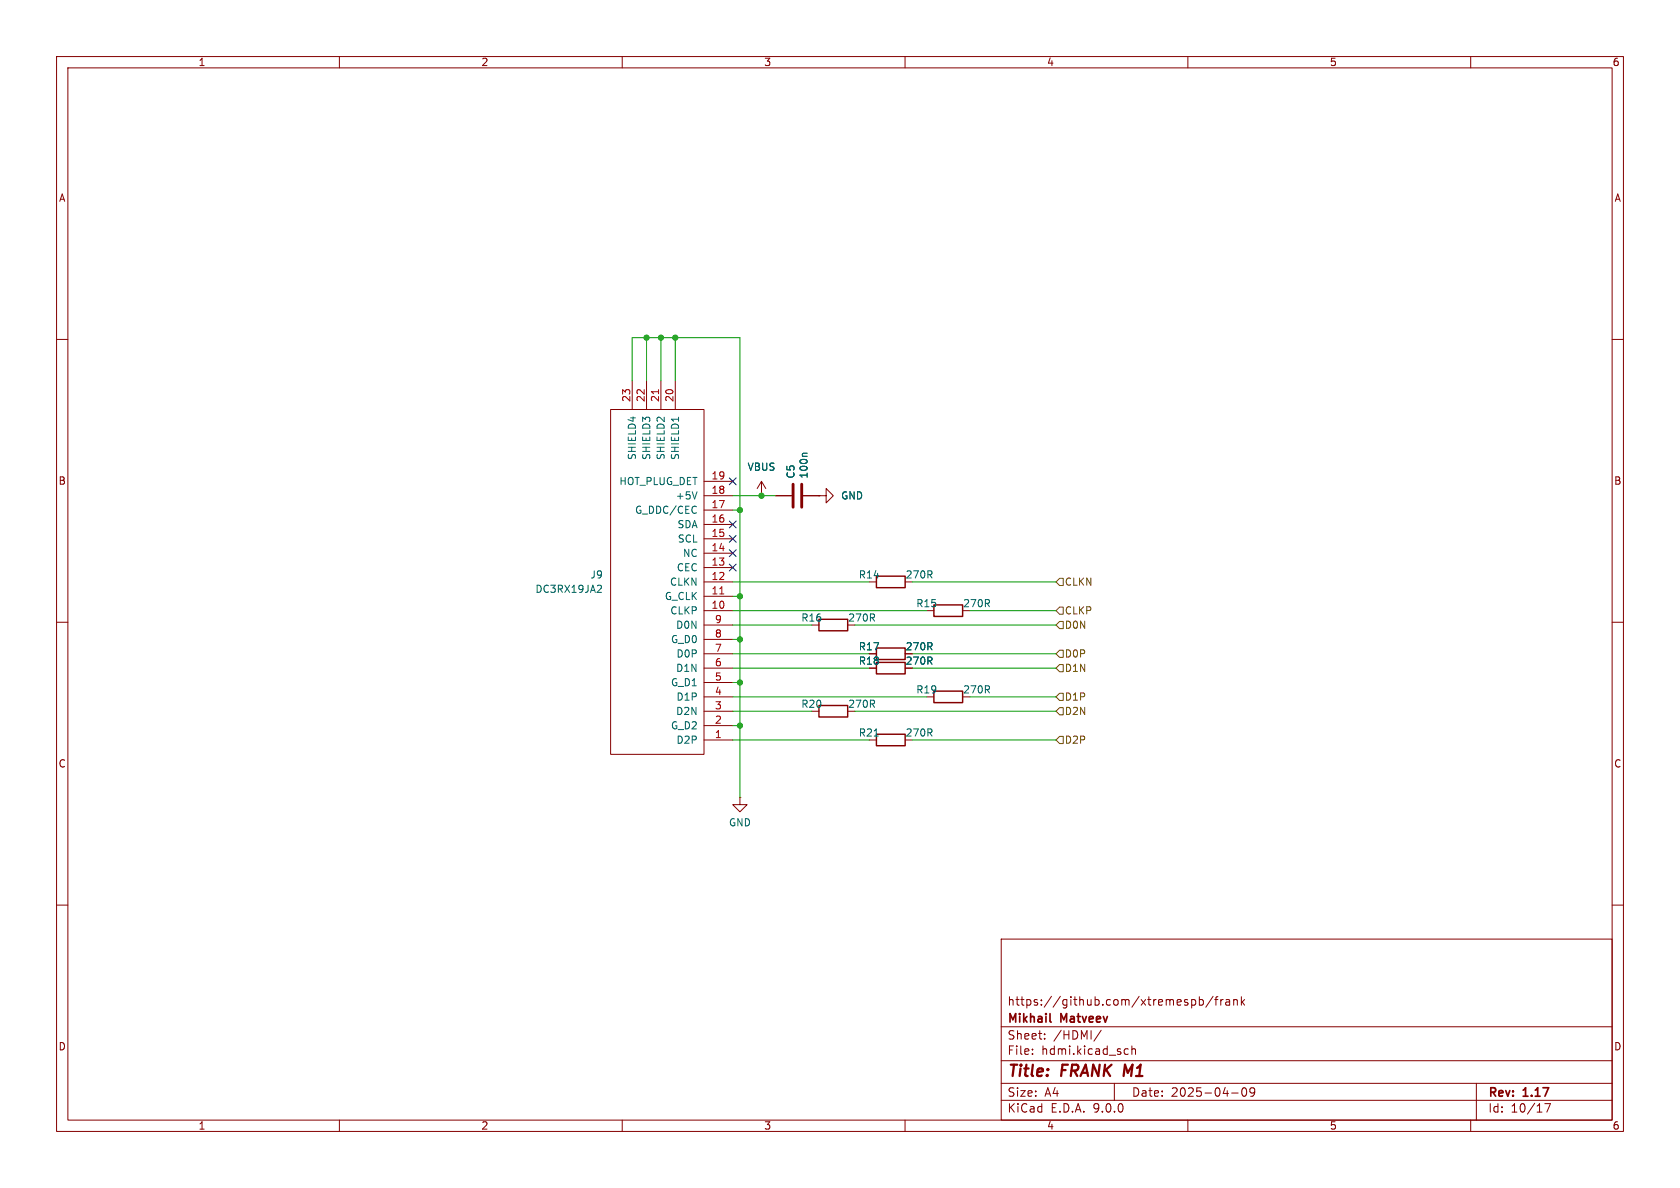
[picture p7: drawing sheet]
<svg xmlns="http://www.w3.org/2000/svg" width="297mm" height="210mm" viewBox="0 0 297 210" stroke-linecap="round" stroke-linejoin="round" font-family="sans-serif">
<g fill="none" stroke="#840000" stroke-width=".18">
<path d="M10 10h277v190h-277zM12 12h273v186h-273zM60 10v2M110 10v2M160 10v2M210 10v2M260 10v2M10 60h2M107.9 72.4h16.6v61h-16.6zM111.8 67.3v5.1M114.3 67.3v5.1M116.8 67.3v5.1"/>
<path d="M119.4 67.3v5.1M285 60h2M124.5 87.6h5M124.5 97.8h5M124.5 95.3h5M124.5 92.7h5M124.5 90.2h5M124.5 85.1h5M134.6 87.6h.1M134.6 85.1l-.7 1.3M134.6 85.1l.8 1.3M134.6 85.1v2.5"/>
<path d="M137.2 87.6h2.8M142 87.6h2.8M144.8 87.6h1.2v-1.2l1.3 1.2-1.3 1.3v-1.3M144.8 87.6h.1M10 110h2M124.5 118.1h5M124.5 115.6h5M124.5 113h5M124.5 110.5h5M124.5 108h5M124.5 105.4h5M124.5 102.9h5"/>
<path d="M124.5 100.3h5M285 110h2M124.5 130.8h5M124.5 128.3h5M124.5 125.7h5M124.5 123.2h5M124.5 120.7h5M130.8 141v1.2h1.3l-1.3 1.3-1.3-1.3h1.3M130.8 141h.1M10 160h2M177 166h108v32h-108zM210.7 176.8l.4-.1 .3 .3v.4l-.2 .2h-.5"/>
<path d="M212 176.8l.5-.1 .2 .3v.4l-.1 .2h-.6M212 176.2v1.5M214.5 176.1l-1.3 2M214.7 176.7h.6M215.3 176.2l-.3 .2v1.3M215.8 176.7v1M216.2 176.7l-.2 .1-.2 .2M216.7 176.8h.6l.1 .9M217.4 177.1h-.5a.29 .29 0 0 0-.2 .3 .29 .29 0 0 0 .2 .3l.5-.1M218.1 176.8l.2-.1 .4 .1v.9M218.1 176.7v1M219.5 176.2v1.5"/>
<path d="M219.6 177.1l.4 .6M220 176.7l-.5 .6M285 160h2M60 198v2M110 198v2M160 198v2M177 194.5h108M177 191.5h108M177 187.5h108M177 181.5h108M182.5 186.3v.1M182.5 185.5v.1"/>
<path d="M184.7 183.6v.1M184.7 182.8v.1M194.7 182.1l-1.3 2M197 191.5v3M199 185.4l.5 .1M199.5 186.3l-.5 .1M200.1 185.5l.2-.1 .4 .1v.9M200.1 184.9v1.5M210 198v2M217.7 193.2h1.2M219.7 192.4l.2-.1a.81 .81 0 0 1 .6 .6 .81 .81 0 0 1-.3 .8l-.2 .1a.81 .81 0 0 1-.3-1.4zM221.8 192.9l-.3 .3h-.3l-.2-.3 .1-.5 .4-.1 .2 .1a.99 .99 0 0 1-.3 1.4h-.3"/>
<path d="M260 198v2M261 191.5v6.5M273.1 195.1h1l-.6 1.5"/>
</g>
<path d="M185.6 180.5l.2 .2" fill="none" stroke="#840000" stroke-width=".3"/>
<path d="M144.8 109.5h5.1v2h-5.1zM154.9 114.6h5.1v2h-5.1zM154.9 117.1h5.1v2h-5.1zM154.9 101.9h5.1v2h-5.1zM165.1 106.9h5.1v2.1h-5.1zM144.8 124.7h5.1v2h-5.1zM154.9 129.8h5.1v2h-5.1zM165.1 122.2h5.1v2h-5.1z" fill="none" stroke="#840000" stroke-width=".25"/>
<path d="M120 73.7v.8M123.2 86.9l-.4 1.3M142.7 80.1h-.7l-.2 .2M106.1 103.4l.2 .3v.3l-.8 .7h.8M154.5 130.1h.8" fill="none" stroke="#006464" stroke-width=".18"/>
<path d="M140.2 85.6v4.1M141.7 85.6v4.1" fill="none" stroke="#840000" stroke-width=".51"/>
<path d="M116.4 68.9v.7M127.2 105h.8" fill="none" stroke="#a90000" stroke-width=".18"/>
<path d="M186.7 118.1l.6-.6h.7v1.2h-.7zM186.7 102.9l.6-.7h.7v1.3h-.7zM187.3 109.9h.7v1.2h-.7l-.6-.6zM187.3 114.9h.7v1.3h-.7l-.6-.6zM187.3 107.3h.7v1.3h-.7l-.6-.6zM186.7 125.7l.6-.6h.7v1.3h-.7zM187.3 122.6h.7v1.2h-.7l-.6-.6zM187.3 130.2h.7v1.2h-.7l-.6-.6z" fill="none" stroke="#725600" stroke-width=".18"/>
<g fill="none" stroke="#009600" stroke-width=".18">
<path d="M114.3 59.7v7.6M116.8 59.7v7.6M119.4 59.7v7.6M111.8 67.3v-7.6h19v81.3M129.5 87.6h7.7M129.5 90.2h1.3M129.5 110.5h14M129.5 102.9h24.2M129.5 105.4h1.3M129.5 113h1.3M129.5 115.6h24.2M129.5 118.1h24.2"/>
<path d="M129.5 108h34.3M151.1 110.5h35.6M161.3 102.9h25.4M161.3 115.6h25.4M161.3 118.1h25.4M171.4 108h15.3M129.5 120.7h1.3M129.5 123.2h34.3M129.5 130.8h24.2M129.5 125.7h14M129.5 128.3h1.3M151.1 125.7h35.6"/>
<path d="M161.3 130.8h25.4M171.4 123.2h15.3"/>
</g>
<path d="M128.9 92.1l1.2 1.2M128.9 94.6l1.2 1.3M128.9 97.2l1.2 1.2M128.9 99.7l1.2 1.2M128.9 84.5l1.2 1.2M130.1 92.1l-1.2 1.2M130.1 94.6l-1.2 1.3M130.1 97.2l-1.2 1.2M130.1 99.7l-1.2 1.2M130.1 84.5l-1.2 1.2" fill="none" stroke="#000084" stroke-width=".18"/>
<g fill="#009600" stroke="#009600" stroke-width=".18">
<circle cx="114.3" cy="59.7" r=".46"/>
<circle cx="130.8" cy="90.2" r=".46"/>
<circle cx="134.6" cy="87.6" r=".46"/>
<circle cx="130.8" cy="120.7" r=".46"/>
<circle cx="130.8" cy="128.3" r=".46"/>
<circle cx="130.8" cy="105.4" r=".46"/>
<circle cx="130.8" cy="113" r=".46"/>
<circle cx="119.4" cy="59.7" r=".46"/>
<circle cx="116.8" cy="59.7" r=".46"/>
</g>
<g font-size="2.8" fill="#840000">
<text x="178" y="190.9">Title:</text>
<text x="187.7" y="190.9">FRANK M1</text>
</g>
<g font-size="2.1" fill="#840000">
<text x="178" y="178">https://github.com/xtremespb/frank</text>
<text x="178" y="184">Sheet:</text>
<text x="178" y="181.2">Mikhail</text>
<text x="186.2" y="184">/HDMI/</text>
<text x="187.6" y="181.2">Matveev</text>
<text x="178" y="186.7">File:</text>
<text x="184.1" y="186.7">hdmi.kicad_sch</text>
<text x="178" y="196.9">KiCad</text>
<text x="178" y="194.1">Size:</text>
<text x="184.7" y="194.1">A4</text>
<text x="185.7" y="196.9">E.D.A.</text>
<text x="193.3" y="196.9">9.0.0</text>
<text x="200" y="194.1">Date:</text>
<text x="207" y="194.1">2025-04-09</text>
<text x="263" y="194.3">Rev:</text>
<text x="263" y="196.9">Id:</text>
<text x="267.1" y="196.9">10/17</text>
<text x="269.4" y="194.3">1.17</text>
</g>
<g font-size="1.8" fill="#840000">
<text x="35" y="11.9">1</text>
<text x="85" y="11.9">2</text>
<text x="135" y="11.9">3</text>
<text x="185" y="11.9">4</text>
<text x="235" y="11.9">5</text>
<text x="285" y="11.9">6</text>
<text x="10.3" y="35.9">A</text>
<text x="285.3" y="35.9">A</text>
<text x="10.3" y="85.9">B</text>
<text x="285.3" y="85.9">B</text>
<text x="151.7" y="115.2">R17</text>
<text x="151.7" y="117.7">R18</text>
<text x="160" y="115.2">270R</text>
<text x="160" y="117.7">270R</text>
<text x="10.3" y="135.9">C</text>
<text x="285.3" y="135.9">C</text>
<text x="10.3" y="185.9">D</text>
<text x="285.3" y="185.9">D</text>
<text x="35" y="199.9">1</text>
<text x="85" y="199.9">2</text>
<text x="135" y="199.9">3</text>
<text x="185" y="199.9">4</text>
<text x="235" y="199.9">5</text>
<text x="285" y="199.9">6</text>
</g>
<g font-size="1.8" fill="#a90000">
<text x="111.5" y="71.2" transform="rotate(-90 111.5 71.2)">23</text>
<text x="114" y="71.2" transform="rotate(-90 114 71.2)">22</text>
<text x="116.6" y="71.2" transform="rotate(-90 116.6 71.2)">21</text>
<text x="119.1" y="71.2" transform="rotate(-90 119.1 71.2)">20</text>
<text x="125.7" y="89.9">17</text>
<text x="125.7" y="87.4">18</text>
<text x="125.7" y="84.8">19</text>
<text x="125.7" y="95">15</text>
<text x="125.7" y="92.5">16</text>
<text x="125.7" y="100.1">13</text>
<text x="125.7" y="97.5">14</text>
<text x="125.7" y="107.7">10</text>
<text x="125.7" y="105.2">11</text>
<text x="125.7" y="102.6">12</text>
<text x="126.3" y="112.8">8</text>
<text x="126.3" y="110.2">9</text>
<text x="126.3" y="117.9">6</text>
<text x="126.3" y="115.3">7</text>
<text x="126.3" y="125.5">3</text>
<text x="126.3" y="122.9">4</text>
<text x="126.3" y="120.4">5</text>
<text x="126.3" y="130.6">1</text>
<text x="126.3" y="128">2</text>
</g>
<g font-size="1.8" fill="#006464">
<text x="112.6" y="81.4" transform="rotate(-90 112.6 81.4)">SHIELD4</text>
<text x="115.2" y="81.4" transform="rotate(-90 115.2 81.4)">SHIELD3</text>
<text x="117.7" y="81.4" transform="rotate(-90 117.7 81.4)">SHIELD2</text>
<text x="120.2" y="81.4" transform="rotate(-90 120.2 81.4)">SHIELD1</text>
<text x="132.1" y="83.4">VBUS</text>
<text x="109.4" y="86">HOT_PLUG_DET</text>
<text x="119.4" y="88.5">+5V</text>
<text x="140.7" y="84.7" transform="rotate(-90 140.7 84.7)">C5</text>
<text x="143" y="84.7" transform="rotate(-90 143 84.7)">100n</text>
<text x="148.6" y="88.5">GND</text>
<text x="112.2" y="91">G_DDC/CEC</text>
<text x="119.7" y="93.6">SDA</text>
<text x="119.6" y="101.2">CEC</text>
<text x="119.7" y="96.1">SCL</text>
<text x="120.6" y="98.7">NC</text>
<text x="94.6" y="105">DC3RX19JA2</text>
<text x="104.3" y="102.5">J9</text>
<text x="117.4" y="106.3">G_CLK</text>
<text x="118.3" y="103.7">CLKN</text>
<text x="151.7" y="102.5">R14</text>
<text x="160" y="102.5">270R</text>
<text x="161.9" y="107.5">R15</text>
<text x="170.2" y="107.5">270R</text>
<text x="118.4" y="108.8">CLKP</text>
<text x="118.5" y="113.9">G_D0</text>
<text x="119.4" y="111.4">D0N</text>
<text x="141.6" y="110.1">R16</text>
<text x="149.8" y="110.1">270R</text>
<text x="119.4" y="119">D1N</text>
<text x="119.5" y="116.4">D0P</text>
<text x="118.5" y="121.5">G_D1</text>
<text x="119.5" y="124.1">D1P</text>
<text x="141.6" y="125.3">R20</text>
<text x="149.8" y="125.3">270R</text>
<text x="161.9" y="122.8">R19</text>
<text x="170.2" y="122.8">270R</text>
<text x="118.5" y="129.1">G_D2</text>
<text x="119.4" y="126.6">D2N</text>
<text x="119.5" y="131.7">D2P</text>
<text x="151.7" y="130.4">R21</text>
<text x="160" y="130.4">270R</text>
<text x="128.8" y="146.3">GND</text>
</g>
<g font-size="1.8" fill="#725600">
<text x="188.2" y="103.7">CLKN</text>
<text x="188.2" y="111.4">D0N</text>
<text x="188.2" y="108.8">CLKP</text>
<text x="188.2" y="119">D1N</text>
<text x="188.2" y="116.4">D0P</text>
<text x="188.2" y="124.1">D1P</text>
<text x="188.2" y="131.7">D2P</text>
<text x="188.2" y="126.6">D2N</text>
</g>
</svg>
